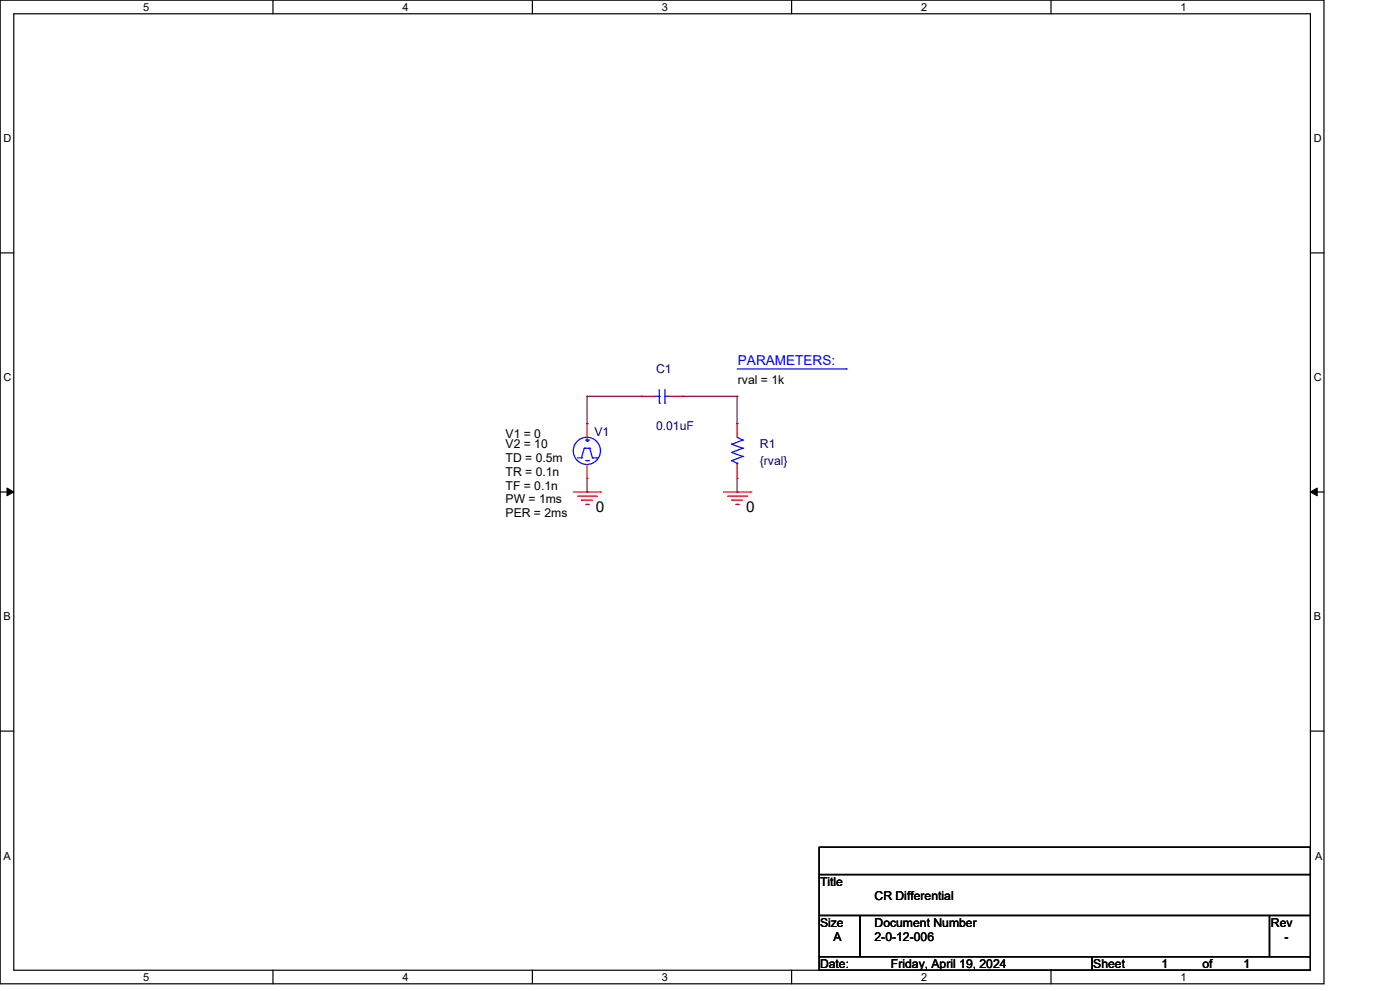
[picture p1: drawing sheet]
<svg xmlns="http://www.w3.org/2000/svg" width="297mm" height="210mm" viewBox="0 0 297 210" stroke-linecap="round" stroke-linejoin="round" font-family="sans-serif">
<g fill="none" stroke="#000" stroke-width=".25">
<path d="M0 0h280.6v208.4h-280.6zM2.9 2.9h274.8v202.6h-274.8zM57.8 0v2.9M112.8 0v2.9M167.8 0v2.9M222.7 0v2.9M0 53.6h2.9M277.7 53.6h2.9M0 104.2h2.9M277.7 104.2h2.9M0 154.9h2.9M277.7 154.9h2.9"/>
<path d="M173.6 179.4h104.1v5.8h-104.1zM173.6 185.2h104.1v8.7h-104.1zM173.6 193.9h8.7v8.7h-8.7zM182.3 193.9h86.7v8.7h-86.7zM269 193.9h8.7v8.7h-8.7zM57.8 205.5v2.9M112.8 205.5v2.9M167.8 205.5v2.9M173.6 202.6h57.8v2.9h-57.8zM222.7 205.5v2.9M231.4 202.6h46.3v2.9h-46.3z"/>
</g>
<path d="M1.5 103.4l1.4 .8-1.4 .8zM277.7 104.2l1.4-.8v1.6z" fill="#000" stroke="#000" stroke-width=".21"/>
<g fill="none" stroke="#f00" stroke-width=".25">
<path d="M124.4 89.7h.1M124.4 89.7v2.9M124.4 98.4v2.9M136 83.9h.1M136 83.9h2.9M141.7 83.9h3M144.7 83.9h.1M156.2 89.7h.1M156.2 89.7v2.9M156.2 98.4v2.9M121.5 104.2h5.8M122.4 105.1h4"/>
<path d="M123.2 105.9h.1M123.2 105.9h2.4M124.1 106.8h.6M124.4 101.3h.1M124.7 106.8h.1M126.4 105.1h.1M127.3 104.2h.1M153.3 104.2h5.8M154.2 105.1h4M155.1 105.9h.1M155.1 105.9h2.3M155.9 106.8h.6"/>
<path d="M156.2 101.3h.1M156.5 106.8h.1M158.2 105.1h.1M159.1 104.2h.1"/>
</g>
<g fill="none" stroke="#00f" stroke-width=".25">
<path d="M156.2 78.1h23.1M179.3 78.1h.1M122.4 97h.8M123.2 97h.1M123.8 94.9h.1M123.8 94.9l-.6 2.1M123.8 94.9h1.2M124.1 97.6h.6M124.1 93.2h.6M124.4 93.5h.1M124.4 92.9v.6M124.7 97.6h.1"/>
<path d="M124.7 93.2h.1M125 94.9h.1M125 94.9l.6 2.1M125.6 97h.1M125.6 97h.8M126.4 97h.1M138.9 83.9h.8M139.7 85.4h.1M139.7 83.9h.1M139.7 82.5v2.9M140.9 85.4h.1M140.9 82.5v2.9"/>
<path d="M140.9 83.9h.8M141.7 83.9h.1M155.1 97.6h.1M155.1 95.8h.1M155.1 94.1h.1M155.1 97.6l1.1 .5M155.1 95.8l2.3 .9M155.1 94.1l2.3 .8M156.2 92.6h.1M156.2 98.1h.1M156.2 92.6l1.2 .6M156.2 98.1v.3"/>
<path d="M157.4 96.7h.1M157.4 94.9h.1M157.4 93.2h.1M157.4 96.7l-2.3 .9M157.4 94.9l-2.3 .9M157.4 93.2l-2.3 .9"/>
<circle cx="124.4" cy="95.5" r="2.88"/>
</g>
<path d="M124.4 83.9h.1M124.4 89.7h.1M124.4 83.9h11.6M124.4 83.9v5.8M144.7 83.9h11.5M156.2 83.9h.1M156.2 89.7h.1M156.2 83.9v5.8M124.4 104.2h.1M124.4 101.3v2.9M156.2 104.2h.1M156.2 101.3v2.9" fill="none" stroke="#800040" stroke-width=".25"/>
<g font-size="3.2">
<text x="126.3" y="108.5">0</text>
<text x="158.1" y="108.5">0</text>
</g>
<text font-size="2.9" fill="#00f" x="156.4" y="77.3">PARAMETERS:</text>
<g font-size="2.6" fill="#000080">
<text x="139" y="79.1">C1</text>
<text x="126" y="92.4">V1</text>
<text x="139" y="91">0.01uF</text>
<text x="161" y="95">R1</text>
<text x="161" y="98.5">{rval}</text>
</g>
<g font-size="2.6">
<text x="156.4" y="81.4">rval = 1k</text>
<text x="107.1" y="92.7">V1 = 0</text>
<text x="107.1" y="95">V2 = 10</text>
<text x="107.1" y="97.9">TD = 0.5m</text>
<text x="107.1" y="100.8">TR = 0.1n</text>
<text x="107.1" y="103.7">TF = 0.1n</text>
<text x="107.1" y="106.6">PW = 1ms</text>
<text x="107.1" y="109.5">PER = 2ms</text>
<text x="173.8" y="187.7">Title</text>
<text x="185.3" y="190.6">CR Differential</text>
<text x="173.8" y="196.3">Size</text>
<text x="185.3" y="196.3">Document Number</text>
<text x="269.3" y="196.3">Rev</text>
<text x="176.7" y="199.3">A</text>
<text x="185.3" y="199.3">2-0-12-006</text>
<text x="272.2" y="199.3">-</text>
<text x="173.8" y="205.1">Date:</text>
<text x="188.8" y="205.1">Friday, April 19, 2024</text>
<text x="231.7" y="205.1">Sheet</text>
<text x="246.2" y="205.1">1</text>
<text x="254.8" y="205.1">of</text>
<text x="263.5" y="205.1">1</text>
</g>
<g font-size="2.3">
<text x="30.4" y="2.2">5</text>
<text x="85.3" y="2.2">4</text>
<text x="140.3" y="2.2">3</text>
<text x="195.2" y="2.2">2</text>
<text x="250.2" y="2.2">1</text>
<text x=".8" y="30.1">D</text>
<text x="278.4" y="30.1">D</text>
<text x=".8" y="80.8">C</text>
<text x="278.4" y="80.8">C</text>
<text x=".8" y="131.4">B</text>
<text x="278.4" y="131.4">B</text>
<text x=".8" y="182.2">A</text>
<text x="278.7" y="182.2">A</text>
<text x="30.4" y="207.7">5</text>
<text x="85.3" y="207.7">4</text>
<text x="140.3" y="207.7">3</text>
<text x="195.2" y="207.7">2</text>
<text x="250.2" y="207.7">1</text>
</g>
</svg>
